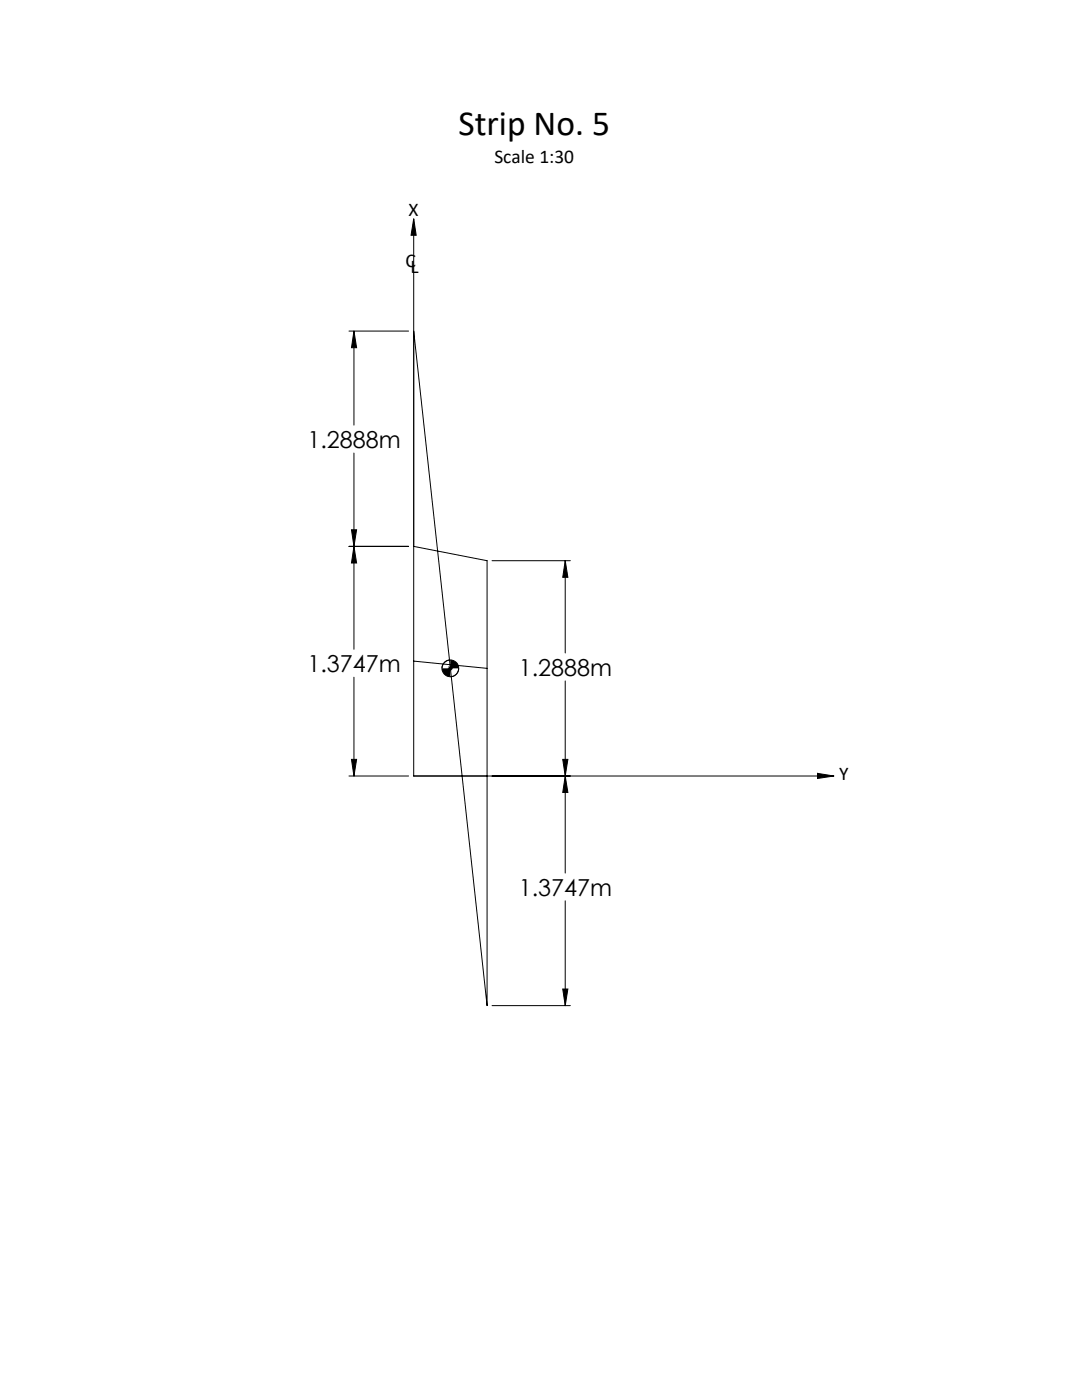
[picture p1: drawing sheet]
<svg xmlns="http://www.w3.org/2000/svg" width="216mm" height="279mm" viewBox="0 0 216 279" stroke-linecap="round" stroke-linejoin="round" font-family="sans-serif">
<g fill="none" stroke="#000" stroke-width=".2">
<path d="M82.5 43.7l.5 3.3h-1zM82.5 43.7v111.2h83.9M69.6 66.1h11.9M70.6 66.1l.6 3.3h-1.1zM70.6 66.1v18.7M82.5 66.1l14.7 134.6v-88.8l-14.7-2.9M70.6 90.4v39.2M69.6 109h11.9M70.1 105.7h1.1l-.6 3.3zM70.6 109l.6 3.4h-1.1zM98.2 111.9h15.6M112.8 111.9l.5 3.3h-1z"/>
<path d="M112.8 111.9v18.4M70.6 135.1v19.8M82.5 131.9l14.7 1.5M89.4 133.4h.9M89.5 133l.7 .7M89.9 131.7a1.69 1.69 0 0 0-1.7 1.7M89.9 132.9v1M90.2 133l-.7 .7M91.5 133.4a1.69 1.69 0 0 1-1.6 1.6M112.8 135.9v38.3M69.6 154.9h11.9M70.1 151.6h1.1l-.6 3.3z"/>
<path d="M112.3 151.6h1l-.5 3.3zM112.8 154.9l.5 3.3h-1zM163.1 154.3l3.3 .6-3.3 .5zM112.8 179.8v20.9M112.3 197.4h1l-.5 3.3zM98.2 200.7h15.6"/>
<circle cx="89.9" cy="133.4" r="1.66"/>
</g>
<g fill="#000">
<path d="M70.6 109l.6 3.4h-1.1zM70.1 151.6h1.1l-.6 3.3zM112.8 154.9l.5 3.3h-1zM112.3 197.4h1l-.5 3.3zM112.8 111.9l.5 3.3h-1zM112.3 151.6h1l-.5 3.3zM70.1 105.7h1.1l-.6 3.3zM70.6 66.1l.6 3.3h-1.1z"/>
<path d="M88.2 133.4a1.69 1.69 0 0 0 1.7 1.6v-1.6zM89.9 131.7v1.7h1.6a1.69 1.69 0 0 0-1.6-1.7zM163.1 154.3l3.3 .6-3.3 .5zM82.5 43.7l.5 3.3h-1z"/>
</g>
<text font-size="7.1" x="91.5" y="26.9">Strip No. 5</text>
<g font-size="4.7">
<text x="61.3" y="89.4">1.2888m</text>
<text x="61.3" y="134.1">1.3747m</text>
<text x="103.5" y="134.8">1.2888m</text>
<text x="103.5" y="178.8">1.3747m</text>
</g>
<g font-size="3.9">
<text x="98.6" y="32.5">Scale 1:30</text>
<text x="81.5" y="43.1">X</text>
<text x="80.9" y="53.4">C</text>
<text x="81.9" y="54.5">L</text>
<text x="167.4" y="155.6">Y</text>
</g>
</svg>
